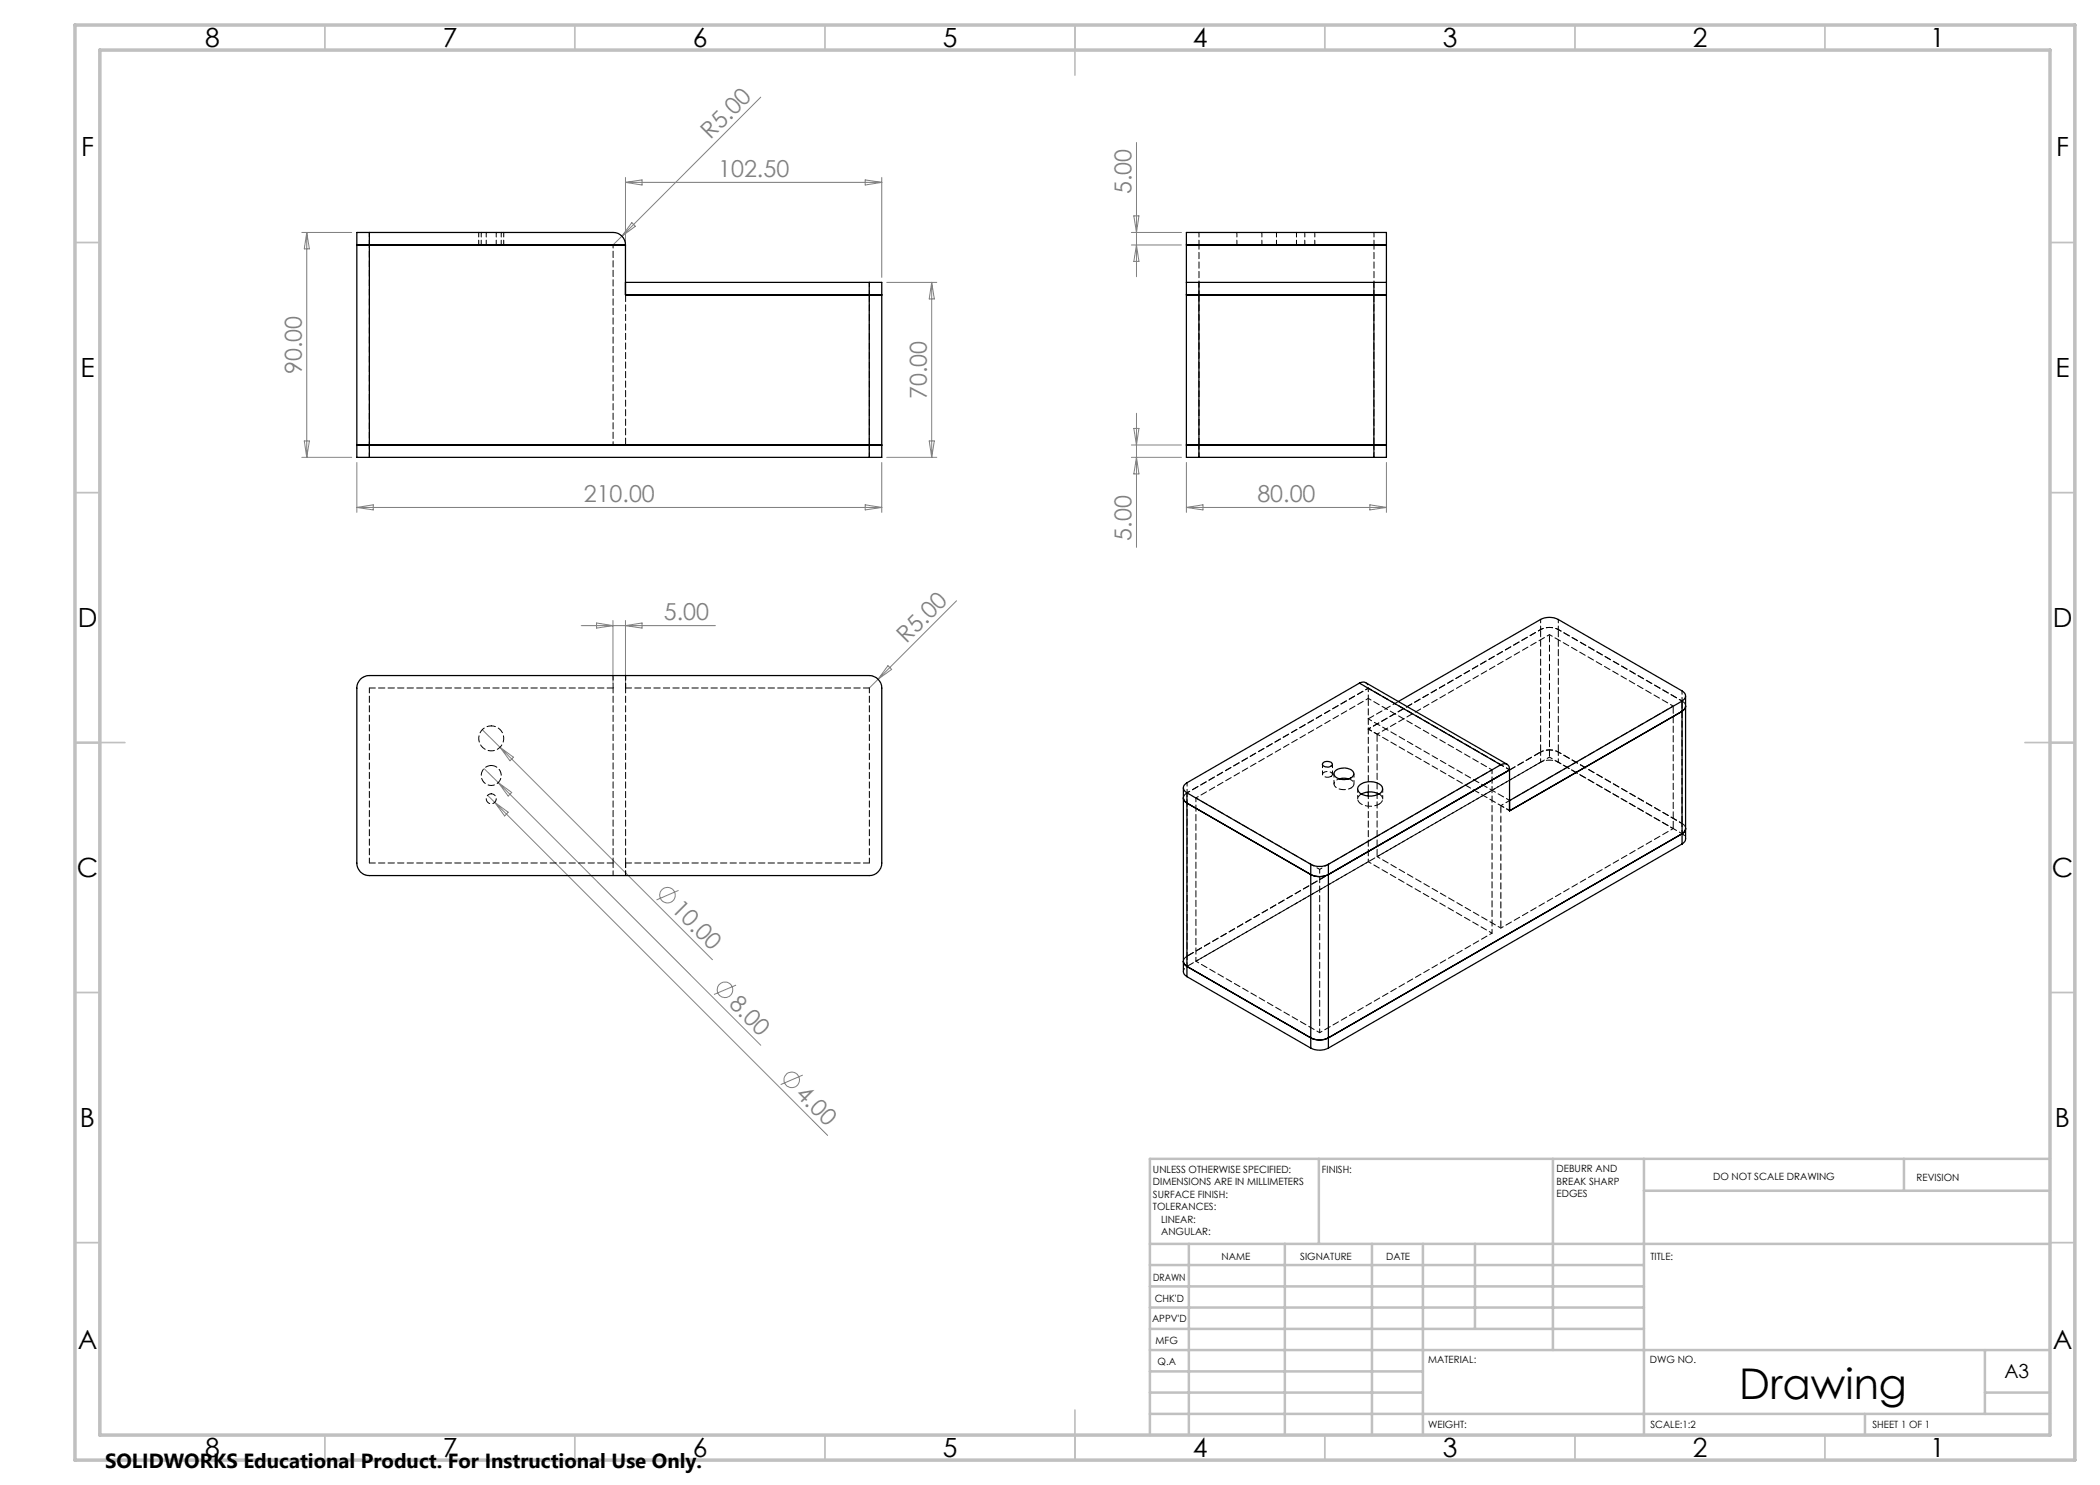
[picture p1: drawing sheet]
<svg xmlns="http://www.w3.org/2000/svg" width="420mm" height="297mm" viewBox="0 0 420 297" stroke-linecap="round" stroke-linejoin="round" font-family="sans-serif">
<g fill="none" stroke="#808080" stroke-width=".2">
<path d="M152.2 19.4l-27.8 27.8M125.1 35.5v20M125.1 36.5h51.3M125.1 36.5l3.3-.5v1zM173 36l3.4 .5-3.4 .5zM176.4 35.5v20M227.3 28.5v26.8M60.4 46.5h9.9M61.3 46.5v45M61.3 46.5l.6 3.3h-1zM124.4 47.2l-1.8 1.8M126.4 44.5l.7 .8-2.7 1.9z"/>
<path d="M177.3 56.5h10.1M186.3 56.5v35M186.3 56.5l.6 3.3h-1.1zM226.3 49h10M226.3 46.5h10M226.8 43.2h1l-.5 3.3zM227.3 49l.5 3.3h-1zM60.4 91.5h9.9M60.9 88.2h1l-.6 3.3zM71.4 92.5v10M176.4 92.5v10M177.3 91.5h10.1"/>
<path d="M185.8 88.2h1.1l-.6 3.3zM226.3 91.5h10M226.3 89h10M226.8 85.7h1l-.5 3.3zM227.3 82.7v26.8M227.3 91.5l.5 3.3h-1zM237.3 92.5v10M277.3 92.5v10M71.4 101.5h105M71.4 101.5l3.2-.5v1zM173 101l3.4 .5-3.4 .5zM237.3 101.5h40"/>
<path d="M237.3 101.5l3.3-.5v1zM274 101l3.3 .5-3.3 .5zM116.2 125.1h26.9M119.3 124.6l3.3 .5-3.3 .5zM122.6 124.1v12.5M125.1 124.1v12.5M125.1 125.1l3.3-.5v1zM177.6 133.1l.7 .8-2.7 2zM191.3 120.2l-17.5 17.4M96.4 145.9l3.6 3.6M96.8 153.7l2.9 2.8M97.5 159.1l1.5 1.4"/>
<path d="M99.7 156.5l52.5 52.6M99.7 156.5l2.6 2-.7 .7zM100 149.5l42.5 42.4M100 149.5l2.7 1.9-.7 .7zM99 160.5l66.5 66.6M99 160.5l2.6 2-.7 .7zM135.7 178.1l-4.4 1.9M147.2 197l-4.4 1.9M160.5 215l-4.4 1.9"/>
<circle cx="133.5" cy="179" r="1.55"/>
<circle cx="145" cy="198" r="1.56"/>
<circle cx="158.3" cy="216" r="1.56"/>
</g>
<g fill="none" stroke="#c0c0c0" stroke-width=".35">
<path d="M65 5v5M115 5v5M165 5v5M215 5v10M265 5v5M315 5v5M365 5v5M15 48.5h5M410 48.5h5M15 98.5h5M410 98.5h5M15 148.5h10"/>
<path d="M405 148.5h10M15 198.5h5M410 198.5h5M15 248.5h5M410 248.5h5M65 287v5M115 287v5M165 287v5M215 282v10M265 287v5M315 287v5M365 287v5"/>
</g>
<g fill="none" stroke="#c0c0c0" stroke-width=".5">
<path d="M263.8 231.8v17M310.6 231.8v38.2M328.8 231.8v55.2M328.8 238.2h81.2M380.8 231.8v6.4M410 231.8h-180v55.2M230 248.8h180M230 257.3h98.8M230 253h98.8M237.8 248.8v38.2M257 248.8v38.2M274.4 248.8v38.2"/>
<path d="M284.6 248.8v38.2M295 248.8v17M230 265.8h98.8M230 261.5h98.8M230 278.5h54.6M230 274.3h54.6M230 270h180M397 278.5h13M397 270v12.8M230 282.8h180M373 282.8v4.2"/>
</g>
<path d="M15 5h400v287h-400zM20 10h390v277h-390z" fill="none" stroke="#c0c0c0" stroke-width=".7"/>
<g fill="none" stroke="#000" stroke-width=".25">
<path d="M71.4 49h53.7M73.9 46.5h-2.5v45h2.5M73.9 46.5h48.7a2.47 2.47 0 0 1 2.5 2.5M73.9 46.5v45M125.1 49v10h51.3M125.1 56.5h48.7M173.8 56.5h2.6v35h-2.6M173.8 56.5v35M237.3 59h40M237.3 56.5h2.5M237.3 49v-2.5h40v2.5M237.3 49v42.5h2.5"/>
<path d="M237.3 49h40M239.8 56.5h35M239.8 56.5v35M274.8 56.5h2.5M274.8 56.5v35M277.3 49v42.5h-2.5M71.4 89h105M73.9 91.5h99.9M237.3 89h40M239.8 91.5h35M72.1 135.9a2.71 2.71 0 0 1 1.8-.8h99.9a2.53 2.53 0 0 1 2.6 2.5v35a2.53 2.53 0 0 1-2.6 2.5h-99.9a2.47 2.47 0 0 1-2.5-2.5v-35a2.47 2.47 0 0 1 .7-1.7zM271.9 136.6l-34.5 20a1.07 1.07 0 0 0-.7 1 1.07 1.07 0 0 0 .7 1"/>
<path d="M271.9 136.6a1.31 1.31 0 0 1 1.2-.1l28.3 16.4M271.9 136.6l28.2 16.4M337.1 139.2v28.6a1.18 1.18 0 0 1-.7 1M236.7 157.5v36.8a1.18 1.18 0 0 0 .7 1M237.4 158.6l24.7 14.3M237.4 158.6v36.7M264.7 152.5a1.24 1.24 0 0 1 1.8 .4 1.24 1.24 0 0 1-2 0zM267.2 154.1a2.66 2.66 0 0 1 3.5 .4 1.2 1.2 0 0 1-1.4 1.4 2.28 2.28 0 0 1-2.5-1l.1-.6zM267.8 155.8l.7-.2 1.2 .2M271.9 157a3.5 3.5 0 0 1 4.5 .3 1.22 1.22 0 0 1-1.1 1.7 3.4 3.4 0 0 1-3.6-.7 .88 .88 0 0 1 .2-1.3zM272.3 158.8a3.8 3.8 0 0 1 3.5 0M273.6 158.4v.8"/>
<path d="M300.1 153a1.08 1.08 0 0 1 1.3-.2 1.08 1.08 0 0 1 .5 1.2M300.1 153l-34.4 19.9M301.9 154l-36.2 20.9a3.9 3.9 0 0 1-3.6 0l-24.7-14.3a1.18 1.18 0 0 1-.7-1M336.4 140.2a1.09 1.09 0 0 0 .7-1 1.09 1.09 0 0 0-.7-1l-24.8-14.3a3.9 3.9 0 0 0-3.5 0l-28.4 16.4M336.4 140.2l-34.5 19.9M336.4 140.2v28.6M337.1 141.2a1.3 1.3 0 0 1-.7 1.1l-34.5 19.9v-8.2M262.1 172.9a3.9 3.9 0 0 0 3.6 0M262.1 172.9v36.7M265.7 172.9v36.7M336.4 168.8l-70.7 40.8M337.1 165.7a1.18 1.18 0 0 1-.7 1.1l-70.7 40.8a3.9 3.9 0 0 1-3.6 0l-24.7-14.3a1.18 1.18 0 0 1-.7-1"/>
<path d="M237.4 195.3l24.7 14.3M262.1 209.6a3.9 3.9 0 0 0 3.6 0"/>
</g>
<g fill="none" stroke="#000" stroke-width=".2" stroke-dasharray="1.3 .6" stroke-dashoffset=".3">
<path d="M73.9 49v-2.5M95.7 46.5v2.5M96.2 46.5v2.5M97.2 46.5v2.5M99.2 49v-2.5M100.2 49v-2.5M100.7 49v-2.5M173.9 56.5v2.5M239.8 49v-2.5M247.4 46.5v2.5M252.4 49v-2.5M255.3 46.5v2.5"/>
<path d="M259.3 49v-2.5M261 46.5v2.5M263 49v-2.5M274.8 46.5v2.5M73.9 91.5v-2.5M173.9 89v2.5M239.8 91.5v-2.5M274.8 89v2.5M73.9 137.6v35M122.6 135.1v2.5M125.1 137.6v-2.5M270.2 157.6a.92 .92 0 0 0 .6-1 .92 .92 0 0 0-.9-.8h-.2"/>
<path d="M272.3 158.8a1.08 1.08 0 0 0-.8 1 1.08 1.08 0 0 0 .8 1l1.5 .4h1.1l.9-.4M122.6 172.6v-35M122.6 172.6v2.5M125.1 175.1v-2.5M125.1 172.6v-35M173.9 172.6v-35M275.8 160.8a1.08 1.08 0 0 0 .7-1 1.08 1.08 0 0 0-.7-1"/>
</g>
<g fill="none" stroke="#000" stroke-width=".2" stroke-dasharray="1.3 .6" stroke-dashoffset=".6">
<path d="M73.9 49v40M122.6 49v40M273.7 139.7l24.7 14.3M273.7 137.6v2.1M308.1 123.9v2M309.9 126.9l24.7 14.3M311.7 125.9v-2M336.4 138.2v2M237.4 158.6v-2.1M264.5 152.8v2.1M266.5 154.9v-2.1M266.8 154.7v2.1"/>
<path d="M270.8 156.8v-2.1M271.5 157.8v2M273.7 145.8l1.7 1M276.5 159.8v-2M308.1 150.4v2M309.9 151.4l24.7 14.3M311.7 152.4v-2M336.4 140.2l-24.7-14.3M263.9 173.9l-24.7-14.3M273.7 172.3l24.7 14.3M275.4 171.3l24.8 14.3M300.2 161.1l1.7 1"/>
<path d="M336.4 164.7l-24.7-14.3M336.4 164.7v2M336.4 166.7l-24.7-14.3M237.4 193.3v-2.1M263.9 206.5l-24.7-14.3"/>
</g>
<path d="M125.1 59v30M173.9 59v30M239.8 59v30M274.8 59v30M273.7 139.7v18.7" fill="none" stroke="#000" stroke-width=".2" stroke-dasharray="1.3 .6" stroke-dashoffset="-.1"/>
<path d="M239.8 49v10M274.8 49v10M98.2 145.2a2.5 2.5 0 0 1 2.3 3.6 2.5 2.5 0 0 1-4.2 .4 2.5 2.5 0 0 1 1.5-4h.4M98.2 158.8a1 1 0 0 1 1 1.4 1 1 0 0 1-1.7 .2 1 1 0 0 1 .5-1.6h.2" fill="none" stroke="#000" stroke-width=".2" stroke-dasharray="1.3 .6" stroke-dashoffset=".4"/>
<path d="M122.6 137.6h-48.7M173.9 137.6h-48.8M98.2 153.1a2 2 0 0 1 1.8 2.9 2 2 0 0 1-3.3 .3 2 2 0 0 1 1.1-3.2h.4M73.9 172.6h48.7M125.1 172.6h48.8" fill="none" stroke="#000" stroke-width=".2" stroke-dasharray="1.3 .6" stroke-dashoffset=".1"/>
<path d="M273.7 137.6l28.2 16.4M239.2 159.6v32.6M273.7 143.8l28.2 16.3M273.7 145.8l28.2 16.3M298.4 154v32.6M301.9 154l-28.2-16.4M263.9 173.9v32.6M237.4 191.2v-32.6" fill="none" stroke="#000" stroke-width=".2" stroke-dasharray="1.3 .6" stroke-dashoffset=".5"/>
<path d="M266.2 155.3l.3-.4a1.1 1.1 0 0 0-1-.6 1.1 1.1 0 0 0-1 .7 1.28 1.28 0 0 0 1.7 .3M279.7 140.3l-6 3.5" fill="none" stroke="#000" stroke-width=".2" stroke-dasharray="1.3 .6"/>
<g fill="none" stroke="#000" stroke-width=".2" stroke-dasharray="1.3 .6" stroke-dashoffset=".7">
<path d="M273.1 136.5a1.25 1.25 0 0 1 .6 1.1M273.7 137.6l-36.3 21M308.1 125.9l-34.4 19.9M308.1 125.9a3.9 3.9 0 0 1 3.6 0M311.7 125.9a3.9 3.9 0 0 0-3.6 0M236.7 159.6a1.25 1.25 0 0 1 .7-1M237.4 158.6a1.25 1.25 0 0 0-.7 1M237.4 158.6l36.3-21M239.2 159.6l34.5-19.9M267.9 155.8a.99 .99 0 0 0-1 .6 .99 .99 0 0 0 .2 1 2.99 2.99 0 0 0 3.1 .2M273.7 159.2v13.1M273.7 145.8l34.4-19.9"/>
<path d="M275.4 146.8l34.5-19.9M298.4 154l-34.5 19.9M308.1 150.4a3.9 3.9 0 0 1 3.6 0M308.1 152.4a3.9 3.9 0 0 1 3.6 0M311.7 150.4a3.9 3.9 0 0 0-3.6 0M334.6 141.2l-34.4 19.9M336.4 140.2a1.25 1.25 0 0 1 .7 1M337.1 141.2a1.25 1.25 0 0 0-.7-1M275.4 171.3l34.5-19.9M334.6 165.7l-34.4 19.9M336.4 164.7a1.25 1.25 0 0 1 .7 1M336.4 166.7a1.25 1.25 0 0 1 .7 1.1"/>
<path d="M337.1 165.7a1.25 1.25 0 0 0-.7-1M236.7 192.2a1.25 1.25 0 0 1 .7-1M236.7 194.3a1.25 1.25 0 0 1 .7-1M237.4 191.2a1.25 1.25 0 0 0-.7 1M239.2 192.2l34.5-19.9M298.4 186.6l-34.5 19.9"/>
</g>
<path d="M308.1 125.9v24.5M309.9 126.9v24.5M275.4 146.8v24.5M308.1 150.4l-70.7 40.8M308.1 152.4l-70.7 40.9M311.7 150.4v-24.5M334.6 141.2v24.5M336.4 140.2v24.5M300.2 161.1v24.5M237.4 191.2l70.7-40.8" fill="none" stroke="#000" stroke-width=".2" stroke-dasharray="1.3 .6" stroke-dashoffset="-.2"/>
<text font-size="8.5" x="347.9" y="279.7">Drawing</text>
<g font-size="5.3">
<text x="41" y="9.5">8</text>
<text x="88.5" y="9.5">7</text>
<text x="138.5" y="9.5">6</text>
<text x="188.5" y="9.5">5</text>
<text x="238.5" y="9.5">4</text>
<text x="288.5" y="9.5">3</text>
<text x="338.5" y="9.5">2</text>
<text x="386" y="9.5">1</text>
<text x="16.2" y="31.2">F</text>
<text x="411.2" y="31.2">F</text>
<text x="16.1" y="75.5">E</text>
<text x="411.1" y="75.5">E</text>
<text x="15.5" y="125.5">D</text>
<text x="410.5" y="125.5">D</text>
<text x="15.4" y="175.5">C</text>
<text x="410.4" y="175.5">C</text>
<text x="16" y="225.5">B</text>
<text x="411" y="225.5">B</text>
<text x="15.5" y="269.7">A</text>
<text x="410.5" y="269.7">A</text>
<text x="41" y="291.5">8</text>
<text x="88.5" y="291.5">7</text>
<text x="138.5" y="291.5">6</text>
<text x="188.5" y="291.5">5</text>
<text x="238.5" y="291.5">4</text>
<text x="288.5" y="291.5">3</text>
<text x="338.5" y="291.5">2</text>
<text x="386" y="291.5">1</text>
</g>
<g font-size="4.7" fill="#808080">
<text x="142.1" y="28" transform="rotate(-45 142.1 28)">R5.00</text>
<text x="143.6" y="35.5">102.50</text>
<text x="226.3" y="38.8" transform="rotate(-90 226.3 38.8)">5.00</text>
<text x="60.4" y="74.8" transform="rotate(-90 60.4 74.8)">90.00</text>
<text x="185.4" y="79.8" transform="rotate(-90 185.4 79.8)">70.00</text>
<text x="116.8" y="100.5">210.00</text>
<text x="251.5" y="100.5">80.00</text>
<text x="226.3" y="108.2" transform="rotate(-90 226.3 108.2)">5.00</text>
<text x="132.8" y="124.1">5.00</text>
<text x="181.3" y="128.8" transform="rotate(-45 181.3 128.8)">R5.00</text>
<text x="134.1" y="182" transform="rotate(45 134.1 182)">10.00</text>
<text x="145.6" y="201" transform="rotate(45 145.6 201)">8.00</text>
<text x="159" y="219" transform="rotate(45 159 219)">4.00</text>
</g>
<text font-size="4.1" x="21" y="293.7">SOLIDWORKS Educational Product. For Instructional Use Only.</text>
<text font-size="3.9" x="400.9" y="275.5">A3</text>
<g font-size="2">
<text x="230.6" y="234.6">UNLESS OTHERWISE SPECIFIED:</text>
<text x="230.6" y="237.1">DIMENSIONS ARE IN MILLIMETERS</text>
<text x="230.6" y="239.6">SURFACE FINISH:</text>
<text x="264.4" y="234.6">FINISH:</text>
<text x="311.3" y="234.5">DEBURR AND</text>
<text x="311.3" y="237">BREAK SHARP</text>
<text x="311.3" y="239.5">EDGES</text>
<text x="342.6" y="236">DO NOT SCALE DRAWING</text>
<text x="383.3" y="236.2">REVISION</text>
<text x="230.6" y="242.1">TOLERANCES:</text>
<text x="232.2" y="244.6">LINEAR:</text>
<text x="232.2" y="247.1">ANGULAR:</text>
<text x="244.3" y="252">NAME</text>
<text x="260" y="251.9">SIGNATURE</text>
<text x="277.2" y="251.9">DATE</text>
<text x="330.1" y="251.9">TITLE:</text>
<text x="230.6" y="256.1">DRAWN</text>
<text x="230.9" y="260.3">CHK'D</text>
<text x="230.4" y="264.4">APPV'D</text>
<text x="231.1" y="268.8">MFG</text>
<text x="231.5" y="273">Q.A</text>
<text x="285.6" y="272.5">MATERIAL:</text>
<text x="330" y="272.5">DWG NO.</text>
<text x="285.6" y="285.5">WEIGHT:</text>
<text x="330.1" y="285.6">SCALE:1:2</text>
<text x="374.5" y="285.6">SHEET 1 OF 1</text>
</g>
</svg>
